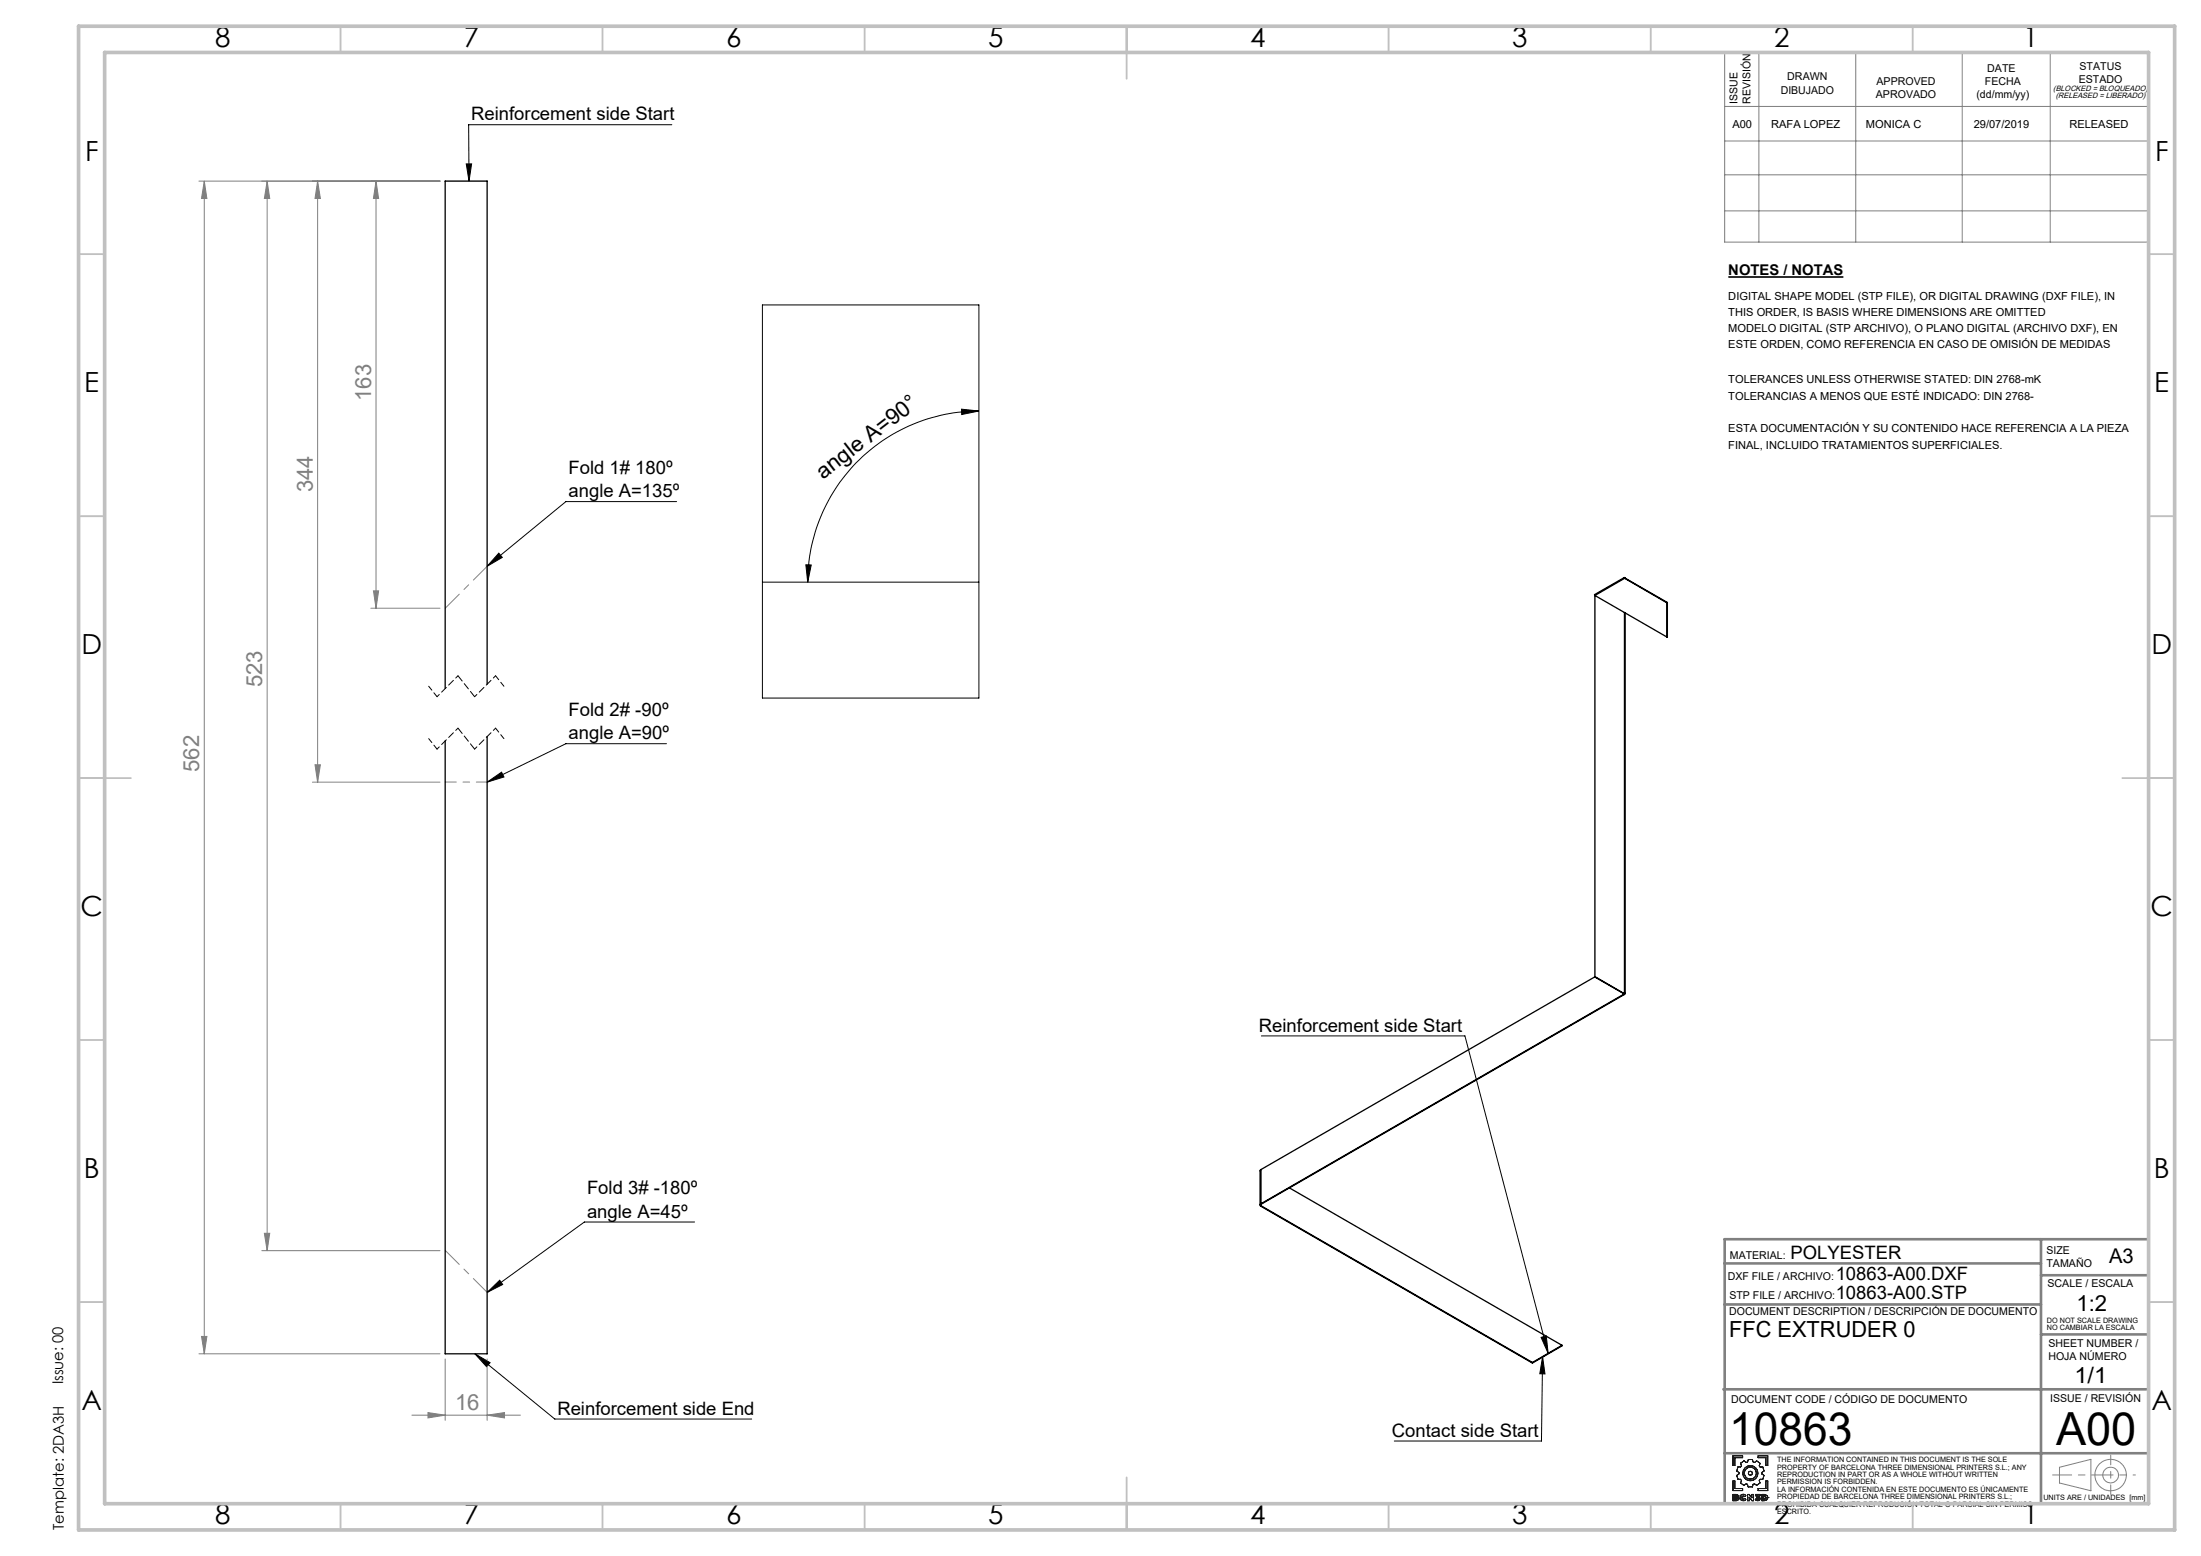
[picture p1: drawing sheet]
<svg xmlns="http://www.w3.org/2000/svg" width="420mm" height="297mm" viewBox="0 0 420 297" stroke-linecap="round" stroke-linejoin="round" font-family="sans-serif">
<path d="M329.8 52.9h22" fill="none" stroke="#000" stroke-width=".32"/>
<g fill="none" stroke="#000" stroke-width=".19">
<path d="M89 31.3h1l-.5 3.3zM128.2 23.8h-38.8l.1 10.8M145.5 58.2h41.3v75h-41.3zM183.5 78.1l3.3 .4-3.3 .6zM186.8 78.5a32.7 32.7 0 0 0-32.7 32.6M129.1 95.7h-21.1l-15 12.4M95.2 105.6l.6 .8-2.8 1.7zM145.5 111.1h41.3M153.8 107.8h1l-.7 3.3zM93 149.3l2.7-1.9 .5 .9zM127.2 142h-19.2l-15 7.3M240.7 197.7h38.8l15.9 60.6"/>
<path d="M132.5 233.3h-21l-18.5 13.4M90.6 258.4l15.3 12.5h37.5M90.6 258.4l2.9 1.7-.6 .8zM93 246.7l2.4-2.3 .5 .8zM294.1 255.3l1-.3 .3 3.3zM294.4 258.9l-.3 16.2h-28M294.4 258.9l.4 3.4-1-.1z"/>
</g>
<g fill="none" stroke="#191924" stroke-width=".19">
<path d="M330.7 277.9h1.8v.3h-1.5v1.5h-.3zM332.1 279.3l.7-.5 .4 .3 .3-.1 .1-.4h.8l.1 .4 .3 .1 .4-.3 .7 .5-.2 .5 .2 .2h.5l.2 .8-.4 .3v.2l.4 .3-.2 .8h-.5l-.2 .2 .1 .5-.6 .4-.4-.3-.3 .1-.1 .5h-.8l-.2-.5-.2-.1-.4 .3-.7-.4 .2-.5-.2-.2h-.5l-.2-.8 .4-.3v-.2l-.4-.3 .2-.8h.5l.2-.2zM335.5 277.9h1.8v1.8h-.3v-1.5h-1.5zM330.7 282.7h.3v1.4h1.5v.4h-1.8zM331 285.5l.4 .1-.4 .1zM331 286l.4 .1-.4 .1zM331.3 285.3l.3 .1 .1 .1M331.3 285.3h.2l.2 .2M331.3 285.3h-.6v1.2l.9-.1 .2-.3M331.4 285.6h.1M331.4 286.1h.1M331.7 285.5l-.2 .3 .3 .3"/>
<path d="M331.7 285.5h.1M331.8 286.1h.1M332 285.9l.2 .3 .4 .3 .6-.3M332 285.9l.1 .3 .2 .2a.69 .69 0 0 0 .9-.2M332 285.9h.1M332.4 285.9l.1 .2 .2 .1 .2-.2M332.4 285.9l.1 .2 .4-.1M332.4 285.9h.1M332.9 285.7l-.2-.2-.3 .1v.3M332.9 285.7l-.4-.1-.1 .3M332.9 286l.3 .2M333.2 285.5l-.5-.3-.5 .2-.2 .5"/>
<path d="M333.2 285.5a.67 .67 0 0 0-1.1 0l-.1 .4M333.2 285.5l-.3 .2M333.5 285.3h.3l.5 .6v-.6h.3v1.2h-.3l-.5-.7v.7h-.3zM335.1 286l.3 .2 .2-.1-.2 .1zM335.1 286l-.2 .2M335.5 284.1h1.5v-1.4h.3v1.8h-1.8zM335.6 286.1l-.4-.2v-.2l.3-.2h-.5v-.2h.8v.2l-.2 .2 .3 .4M335.6 286.1h.1M335.9 286.1l-.2 .3-.3 .1-.5-.3M335.9 286.1l-.2 .3-.4 .1-.4-.3M335.9 286.1h.1M336.2 285.3h.5l.5 .2 .2 .4-.3 .4-.9 .2z"/>
<path d="M336.6 285.5l.3 .1v.5h-.3zM337 285.9h.1M337.4 285.9h.1"/>
<circle cx="334" cy="281.2" r=".39"/>
<circle cx="334" cy="281.2" r="1.45"/>
<circle cx="334" cy="281.2" r="1.14"/>
</g>
<g fill="none" stroke="#808080" stroke-width=".19">
<path d="M329.1 10h80.9v36.2h-80.9zM335.6 10v36.2M354.1 10v36.2M374.4 10v36.2M391.2 10v36.2M38 34.6h46M39 34.6l.5 3.3h-1zM39 34.6v223.8M51 34.6l.5 3.3h-1.1zM51 34.6v204.1M60.6 34.6l.5 3.3h-1zM60.6 34.6v114.7"/>
<path d="M71.8 34.6l.4 3.3h-.9zM71.8 34.6v81.5M329.1 20.3h80.9M329.1 26.9h80.9M329.1 33.4h80.9M329.1 40.2h80.9M70.8 116.1h13.2M71.3 112.8h.9l-.4 3.3zM59.6 149.3h24.4M60.1 146h1l-.5 3.3zM50 238.7h34M50.4 235.4h1.1l-.5 3.3z"/>
<path d="M38 258.4h46M38.5 255.1h1l-.5 3.3zM84.9 259.4v11.7M93 259.4v11.7M78.6 270.1h20.7M81.7 269.6l3.2 .5-3.2 .5zM93 270.1l3.3-.5v1zM393 280.1l6-1.6v6l-6-1.4z"/>
<circle cx="402.7" cy="281.6" r="3"/>
<circle cx="402.8" cy="281.5" r="1.49"/>
</g>
<path d="M83.4 133l-1.6-2M96.2 131l-1.6-2M83.4 143l-1.6-2M96.2 141l-1.6-2" fill="none" stroke="#000" stroke-width=".19" stroke-dasharray="1.3 .6" stroke-dashoffset=".3"/>
<path d="M87.4 139l-4 4M87.4 129l-4 4M94.6 139l-4 4M94.6 129l-4 4" fill="none" stroke="#000" stroke-width=".19" stroke-dasharray="1.3 .6" stroke-dashoffset=".7"/>
<path d="M90.6 133l-3.2-4M90.6 143l-3.2-4" fill="none" stroke="#000" stroke-width=".19" stroke-dasharray="1.3 .6"/>
<path d="M85 116.1l8-8M85 238.7l8 8" fill="none" stroke="#808080" stroke-width=".19" stroke-dasharray="15.2 1.3 1.3 1.3" stroke-dashoffset="11.5"/>
<path d="M85 149.3h8" fill="none" stroke="#808080" stroke-width=".19" stroke-dasharray="15.2 1.3 1.3 1.3" stroke-dashoffset="13.1"/>
<path d="M391.7 281.5h11.1" fill="none" stroke="#808080" stroke-width=".19" stroke-dasharray="15.2 1.3 1.3 1.3" stroke-dashoffset="11.6"/>
<path d="M402.8 281.5h4.7" fill="none" stroke="#808080" stroke-width=".19" stroke-dasharray="15.2 1.3 1.3 1.3" stroke-dashoffset="14.8"/>
<path d="M402.8 277.8v7.4" fill="none" stroke="#808080" stroke-width=".19" stroke-dasharray="15.2 1.3 1.3 1.3" stroke-dashoffset="13.4"/>
<path d="M329.1 236.5h80.9v50.5h-80.9zM389.5 236.5v50.5M329.1 249h60.4M329.1 241.2h60.4M389.5 243.4h20.5M389.5 254.7h20.5M328.9 265.2h81.1M329.1 277.4h80.9" fill="none" stroke="#808080" stroke-width=".5"/>
<g fill="none" stroke="#c0c0c0" stroke-width=".35">
<path d="M65 5v5M115 5v5M165 5v5M215 5v10M265 5v5M315 5v5M365 5v5M15 48.5h5M410 48.5h5M15 98.5h5M410 98.5h5M15 148.5h10"/>
<path d="M405 148.5h10M15 198.5h5M410 198.5h5M15 248.5h5M410 248.5h5M65 287v5M115 287v5M165 287v5M215 282v10M265 287v5M315 287v5M365 287v5"/>
</g>
<path d="M15 5h400v287h-400zM20 10h390v277h-390z" fill="none" stroke="#c0c0c0" stroke-width=".7"/>
<g fill="#000">
<path d="M183.5 78.1l3.3 .4-3.3 .6zM153.8 107.8h1l-.7 3.3z"/>
<path d="M294.1 255.3l1-.3 .3 3.3zM294.4 258.9l.4 3.4-1-.1zM90.6 258.4l2.9 1.7-.6 .8zM93 246.7l2.4-2.3 .5 .8zM93 149.3l2.7-1.9 .5 .9zM95.2 105.6l.6 .8-2.8 1.7zM89 31.3h1l-.5 3.3z"/>
</g>
<g fill="#808080">
<path d="M38.5 255.1h1l-.5 3.3zM39 34.6l.5 3.3h-1zM60.6 34.6l.5 3.3h-1zM60.1 146h1l-.5 3.3z"/>
<path d="M71.8 34.6l.4 3.3h-.9zM71.3 112.8h.9l-.4 3.3zM51 34.6l.5 3.3h-1.1zM50.4 235.4h1.1l-.5 3.3z"/>
<path d="M81.7 269.6l3.2 .5-3.2 .5zM93 270.1l3.3-.5v1z"/>
</g>
<g fill="none" stroke="#000" stroke-width=".25">
<path d="M304.3 113.7l13.8 7.9M304.3 113.7v72.7M310 110.2l-5.7 3.3v.2M310 116.9v72.8M310 110.3h.1M310 110.4l8.1 4.7M310 110.4l-5.7 3.3M310.1 110.3l-.1-.1v.2M310.1 110.3l-.1 .1M310.1 110.3l8.1 4.7M310.1 117v72.6M318.1 115.1v6.5"/>
<path d="M318.2 115l-.1 .1M318.2 115l-.1 6.6M93 130.6v-96h-8.1v96.8M93 140.6v117.8h-8.1v-117M304.3 186.5l-63.7 36.7M304.3 186.5l5.7 3.2M304.3 186.4v.1M304.3 186.4l5.7 3.3M310 189.7l-69.4 40.1a.26 .26 0 0 0-.1 .2 .26 .26 0 0 0 .1 .3M310 189.8l-69.4 40.1M310 189.7v.1M310 189.7h.1"/>
<path d="M310.1 189.6l-.1 .2M310.1 189.6l-.1 .1M240.6 229.9v.2l51.8 30M240.6 223.2l-.1 .2v6.6M240.6 230.3l51.8 29.9M240.6 223.2v6.7M240.6 229.9v.4M246 226.7l52.1 30.1M298.1 256.8l-5.7 3.3M298.1 256.8l-5.7 3.4M292.4 260.1v.1"/>
</g>
<g font-size="8.7">
<text x="330" y="275.9">10863</text>
<text x="392.3" y="275.9">A00</text>
</g>
<g font-size="5.3">
<text x="41" y="8.9">8</text>
<text x="88.5" y="8.9">7</text>
<text x="138.5" y="8.9">6</text>
<text x="188.5" y="8.9">5</text>
<text x="238.5" y="8.9">4</text>
<text x="288.5" y="8.9">3</text>
<text x="338.5" y="8.9">2</text>
<text x="386" y="8.9">1</text>
<text x="16.2" y="30.7">F</text>
<text x="411.2" y="30.7">F</text>
<text x="16.1" y="74.9">E</text>
<text x="411.1" y="74.9">E</text>
<text x="15.5" y="124.9">D</text>
<text x="410.5" y="124.9">D</text>
<text x="15.4" y="174.9">C</text>
<text x="410.4" y="174.9">C</text>
<text x="16" y="224.9">B</text>
<text x="411" y="224.9">B</text>
<text x="15.5" y="269.2">A</text>
<text x="410.5" y="269.2">A</text>
<text x="41" y="290.9">8</text>
<text x="88.5" y="290.9">7</text>
<text x="138.5" y="290.9">6</text>
<text x="188.5" y="290.9">5</text>
<text x="238.5" y="290.9">4</text>
<text x="288.5" y="290.9">3</text>
<text x="338.5" y="290.9">2</text>
<text x="386" y="290.9">1</text>
</g>
<g font-size="4.2" fill="#808080">
<text x="70.8" y="76.5" transform="rotate(-90 70.8 76.5)">163</text>
<text x="59.7" y="94" transform="rotate(-90 59.7 94)">344</text>
<text x="50" y="131.2" transform="rotate(-90 50 131.2)">523</text>
<text x="38" y="147.3" transform="rotate(-90 38 147.3)">562</text>
<text x="86.8" y="269.2">16</text>
</g>
<g font-size="4.2">
<text x="157.1" y="91.6" transform="rotate(-38 157.1 91.6)">angle A=90°</text>
<text x="396.2" y="250.3">1:2</text>
<text x="330" y="255.2">FFC EXTRUDER 0</text>
<text x="395.8" y="264">1/1</text>
</g>
<text font-size="3.9" x="402.5" y="241.1">A3</text>
<g font-size="3.5">
<text x="89.9" y="22.9">Reinforcement side Start</text>
<text x="108.5" y="90.4">Fold 1# 180º</text>
<text x="108.5" y="94.9">angle A=135º</text>
<text x="108.5" y="136.6">Fold 2# -90º</text>
<text x="108.5" y="141.1">angle A=90º</text>
<text x="240.2" y="196.9">Reinforcement side Start</text>
<text x="112" y="227.9">Fold 3# -180º</text>
<text x="112" y="232.4">angle A=45º</text>
<text x="341.7" y="240.4">POLYESTER</text>
<text x="350.3" y="244.3">10863-A00.DXF</text>
<text x="350.3" y="247.9">10863-A00.STP</text>
<text x="106.4" y="270.1">Reinforcement side End</text>
<text x="265.6" y="274.3">Contact side Start</text>
</g>
<g font-size="2.8">
<text x="329.8" y="52.6">NOTES / NOTAS</text>
<text x="12.1" y="264.2" transform="rotate(-90 12.1 264.2)">Issue: 00</text>
<text x="12.2" y="292" transform="rotate(-90 12.2 292)">Template: 2DA3H</text>
</g>
<g font-size="2.1">
<text x="339.8" y="17.9">DIBUJADO</text>
<text x="341.1" y="15.4">DRAWN</text>
<text x="358.1" y="16.3">APPROVED</text>
<text x="378.8" y="16.3">FECHA</text>
<text x="379.2" y="13.8">DATE</text>
<text x="396.7" y="15.8">ESTADO</text>
<text x="396.8" y="13.3">STATUS</text>
<text x="331.5" y="19.8" transform="rotate(-90 331.5 19.8)">ISSUE</text>
<text x="334" y="19.8" transform="rotate(-90 334 19.8)">REVISIÓN</text>
<text x="357.9" y="18.8">APROVADO</text>
<text x="377.1" y="18.8">(dd/mm/yy)</text>
<text x="330.6" y="24.3">A00</text>
<text x="338" y="24.3">RAFA LOPEZ</text>
<text x="356.1" y="24.3">MONICA C</text>
<text x="376.6" y="24.3">29/07/2019</text>
<text x="394.9" y="24.3">RELEASED</text>
<text x="329.8" y="57.2">DIGITAL SHAPE MODEL (STP FILE), OR DIGITAL DRAWING (DXF FILE), IN</text>
<text x="329.8" y="60.3">THIS ORDER, IS BASIS WHERE DIMENSIONS ARE OMITTED</text>
<text x="329.8" y="63.4">MODELO DIGITAL (STP ARCHIVO), O PLANO DIGITAL (ARCHIVO DXF), EN</text>
<text x="329.8" y="66.5">ESTE ORDEN, COMO REFERENCIA EN CASO DE OMISIÓN DE MEDIDAS</text>
<text x="329.8" y="73.2">TOLERANCES UNLESS OTHERWISE STATED: DIN 2768-mK</text>
<text x="329.8" y="76.3">TOLERANCIAS A MENOS QUE ESTÉ INDICADO: DIN 2768-</text>
<text x="329.8" y="82.5">ESTA DOCUMENTACIÓN Y SU CONTENIDO HACE REFERENCIA A LA PIEZA</text>
<text x="329.8" y="85.7">FINAL, INCLUIDO TRATAMIENTOS SUPERFICIALES.</text>
<text x="390.5" y="239.4">SIZE</text>
<text x="329.7" y="244.3">DXF FILE / ARCHIVO:</text>
<text x="330.1" y="240.4">MATERIAL:</text>
<text x="390.5" y="241.9">TAMAÑO</text>
<text x="390.7" y="245.6">SCALE / ESCALA</text>
<text x="330" y="251">DOCUMENT DESCRIPTION / DESCRIPCIÓN DE DOCUMENTO</text>
<text x="330" y="247.9">STP FILE / ARCHIVO:</text>
<text x="390.9" y="257.1">SHEET NUMBER /</text>
<text x="390.9" y="259.6">HOJA NÚMERO</text>
<text x="330.3" y="267.7">DOCUMENT CODE / CÓDIGO DE DOCUMENTO</text>
<text x="391.2" y="267.5">ISSUE / REVISIÓN</text>
</g>
<g font-size="1.5">
<text x="391.8" y="17.4">(BLOCKED = BLOQUEADO)</text>
<text x="392.3" y="18.8">(RELEASED = LIBERADO)</text>
</g>
<g font-size="1.4">
<text x="390.6" y="252.5">DO NOT SCALE DRAWING</text>
<text x="390.6" y="253.9">NO CAMBIAR LA ESCALA</text>
<text x="339.1" y="279.1">THE INFORMATION CONTAINED IN THIS DOCUMENT IS THE SOLE</text>
<text x="339.1" y="280.5">PROPERTY OF BARCELONA THREE DIMENSIONAL PRINTERS S.L.; ANY</text>
<text x="339.1" y="281.9">REPRODUCTION IN PART OR AS A WHOLE WITHOUT WRITTEN</text>
<text x="339.1" y="283.3">PERMISSION IS FORBIDDEN.</text>
<text x="339.1" y="284.7">LA INFORMACIÓN CONTENIDA EN ESTE DOCUMENTO ES ÚNICAMENTE</text>
<text x="339.1" y="286.1">PROPIEDAD DE BARCELONA THREE DIMENSIONAL PRINTERS S.L.;</text>
<text x="339.1" y="287.6">PROHIBIDA CUALQUIER REPRODUCIÓN TOTAL O PARCIAL SIN PERMISO</text>
<text x="389.9" y="286.3">UNITS ARE / UNIDADES [mm]</text>
<text x="339.1" y="289">ESCRITO.</text>
</g>
</svg>
